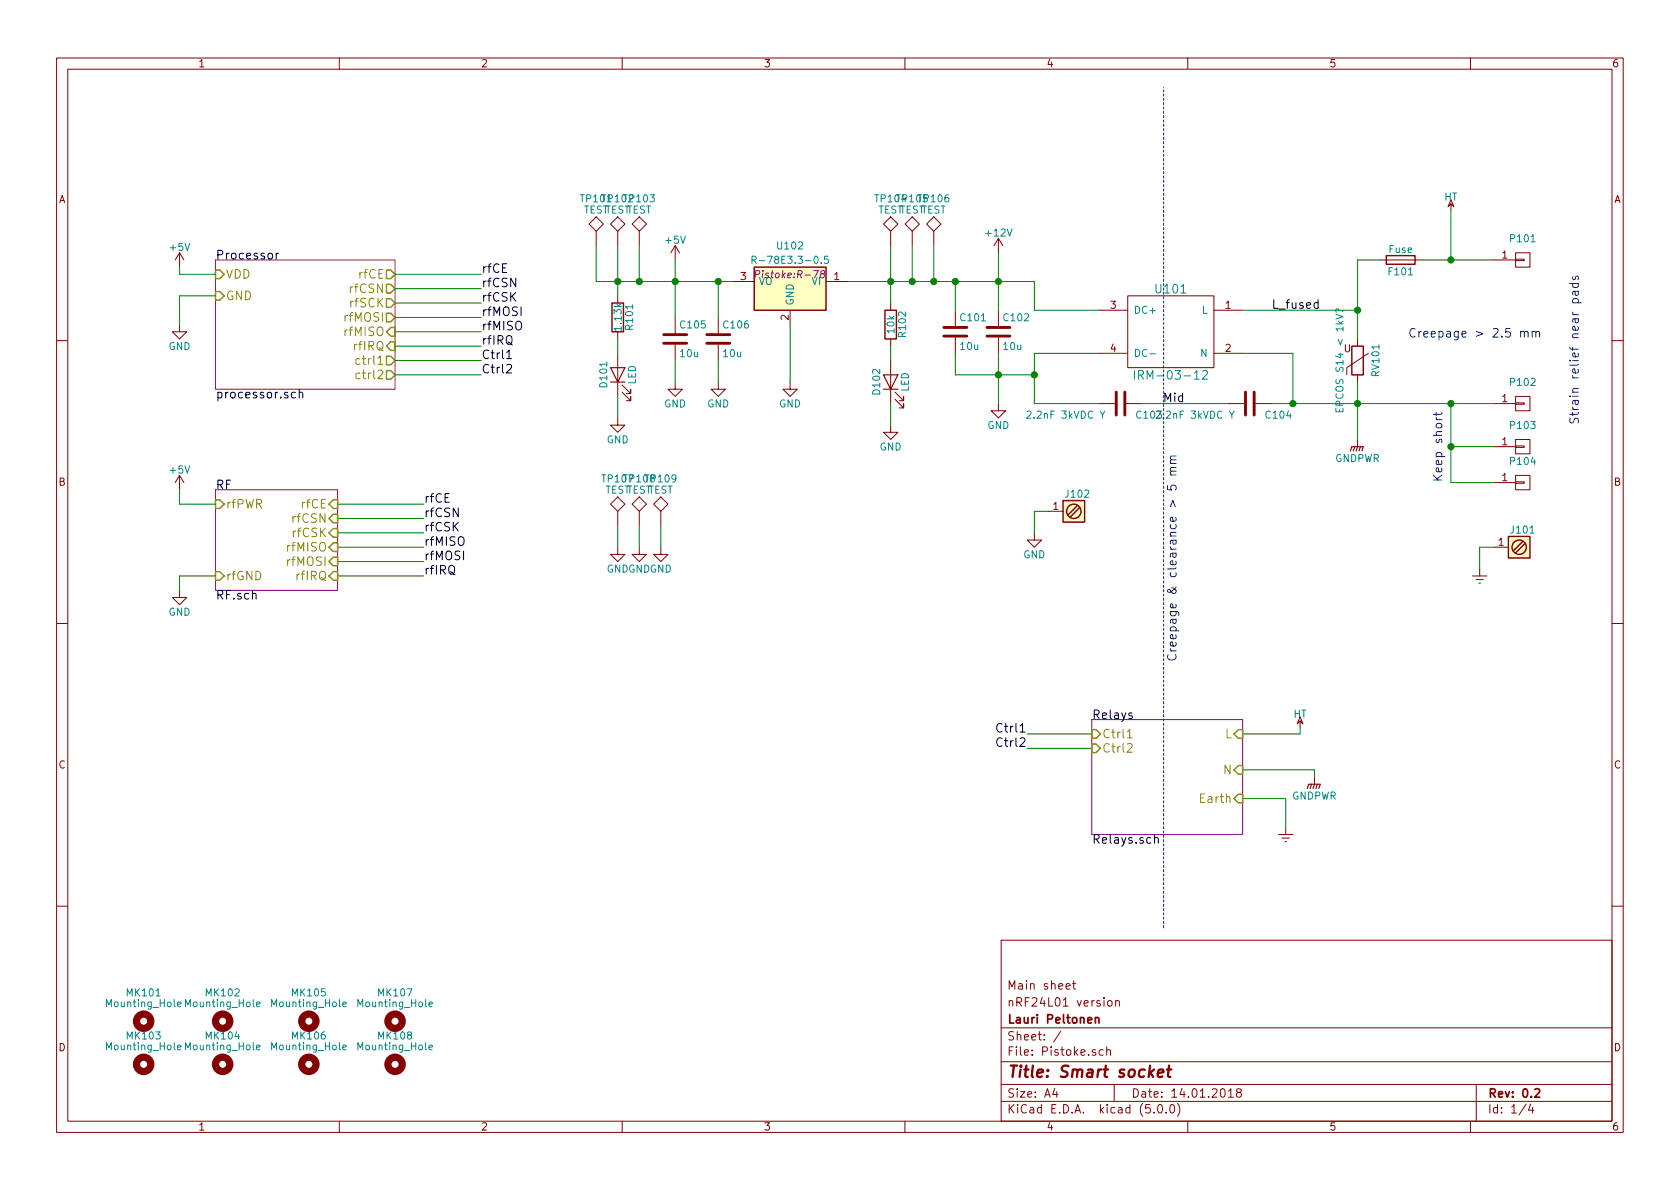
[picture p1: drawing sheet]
EESchema Schematic File Version 4
LIBS:Pistoke-cache
EELAYER 26 0
EELAYER END
$Descr A4 11693 8268
encoding utf-8
Sheet 1 4
Title "Smart socket"
Date "14.01.2018"
Rev "0.2"
Comp "Lauri Peltonen"
Comment1 "nRF24L01 version"
Comment2 "Main sheet"
Comment3 ""
Comment4 ""
$EndDescr
$Comp
L power:Earth #PWR01
U 1 1
P 10300 3950
F 0 "#PWR01" H 10300 3700 50  0001 C CNN
F 1 "Earth" H 10300 3800 50  0001 C CNN
F 2 "" H 10300 3950 50  0000 C CNN
F 3 "" H 10300 3950 50  0000 C CNN
	1    10300 3950
	1    0    0    -1  
$EndComp
$Comp
L power:HT #PWR02
U 1 1
P 10100 1450
F 0 "#PWR02" H 10100 1570 50  0001 C CNN
F 1 "HT" H 10100 1540 50  0000 C CNN
F 2 "" H 10100 1450 50  0000 C CNN
F 3 "" H 10100 1450 50  0000 C CNN
	1    10100 1450
	1    0    0    -1  
$EndComp
$Comp
L Pistoke-rescue:GNDPWR #PWR03
U 1 1
P 9450 3050
F 0 "#PWR03" H 9450 2850 50  0001 C CNN
F 1 "GNDPWR" H 9450 2920 50  0000 C CNN
F 2 "" H 9450 3000 50  0000 C CNN
F 3 "" H 9450 3000 50  0000 C CNN
	1    9450 3050
	1    0    0    -1  
$EndComp
Text Notes 9800 2350 0    60   ~ 0
Creepage > 2.5 mm
Wire Wire Line
	10400 3800 10300 3800
Wire Wire Line
	10300 3800 10300 3950
Text Notes 11000 2950 1    60   ~ 0
Strain relief near pads
$Comp
L power:+5V #PWR04
U 1 1
P 1250 3400
F 0 "#PWR04" H 1250 3250 50  0001 C CNN
F 1 "+5V" H 1250 3540 50  0000 C CNN
F 2 "" H 1250 3400 50  0000 C CNN
F 3 "" H 1250 3400 50  0000 C CNN
	1    1250 3400
	1    0    0    -1  
$EndComp
$Comp
L power:GND #PWR05
U 1 1
P 1250 4100
F 0 "#PWR05" H 1250 3850 50  0001 C CNN
F 1 "GND" H 1250 3950 50  0000 C CNN
F 2 "" H 1250 4100 50  0000 C CNN
F 3 "" H 1250 4100 50  0000 C CNN
	1    1250 4100
	1    0    0    -1  
$EndComp
$Comp
L Pistoke-rescue:PWR_brick U101
U 1 1
P 8150 2300
F 0 "U101" H 8150 2600 60  0000 C CNN
F 1 "IRM-03-12" H 8150 2000 60  0000 C CNN
F 2 "Pistoke:IRM-03" H 8150 2300 60  0001 C CNN
F 3 "" H 8150 2300 60  0001 C CNN
	1    8150 2300
	-1   0    0    -1  
$EndComp
Connection ~ 10100 1800
$Comp
L Device:Varistor RV101
U 1 1
P 9450 2500
F 0 "RV101" V 9575 2500 50  0000 C CNN
F 1 "EPCOS S14 < 1kV?" V 9325 2500 50  0000 C CNN
F 2 "Varistors:RV_Disc_D9_W3.5_P5" V 9380 2500 50  0001 C CNN
F 3 "" H 9450 2500 50  0000 C CNN
	1    9450 2500
	1    0    0    1   
$EndComp
$Comp
L Device:C C103
U 1 1
P 7800 2800
F 0 "C103" V 7850 2900 50  0000 L TNN
F 1 "2.2nF 3kVDC Y" V 7850 2700 50  0000 R TNN
F 2 "Capacitors_THT:C_Disc_D7.5mm_W5.0mm_P7.50mm" H 7838 2650 50  0001 C CNN
F 3 "" H 7800 2800 50  0000 C CNN
F 4 "Vishay 564R30TSD22" H 7800 2800 60  0001 C CNN "Comment"
	1    7800 2800
	0    1    1    0   
$EndComp
Wire Wire Line
	8850 2800 9000 2800
Wire Wire Line
	8550 2800 7950 2800
Wire Wire Line
	7200 2800 7650 2800
$Comp
L power:+5V #PWR06
U 1 1
P 4700 1800
F 0 "#PWR06" H 4700 1650 50  0001 C CNN
F 1 "+5V" H 4700 1940 50  0000 C CNN
F 2 "" H 4700 1800 50  0000 C CNN
F 3 "" H 4700 1800 50  0000 C CNN
	1    4700 1800
	1    0    0    -1  
$EndComp
$Comp
L power:GND #PWR07
U 1 1
P 6950 2800
F 0 "#PWR07" H 6950 2550 50  0001 C CNN
F 1 "GND" H 6950 2650 50  0000 C CNN
F 2 "" H 6950 2800 50  0000 C CNN
F 3 "" H 6950 2800 50  0000 C CNN
	1    6950 2800
	1    0    0    -1  
$EndComp
$Comp
L Device:C C104
U 1 1
P 8700 2800
F 0 "C104" V 8750 2900 50  0000 L TNN
F 1 "2.2nF 3kVDC Y" V 8750 2700 50  0000 R TNN
F 2 "Capacitors_THT:C_Disc_D7.5mm_W5.0mm_P7.50mm" H 8738 2650 50  0001 C CNN
F 3 "" H 8700 2800 50  0000 C CNN
F 4 "Vishay 564R30TSD22" H 8700 2800 60  0001 C CNN "Comment"
	1    8700 2800
	0    1    1    0   
$EndComp
$Comp
L Device:C C102
U 1 1
P 6950 2300
F 0 "C102" H 6975 2400 50  0000 L CNN
F 1 "10u" H 6975 2200 50  0000 L CNN
F 2 "Capacitors_SMD:C_1206_HandSoldering" H 6988 2150 50  0001 C CNN
F 3 "" H 6950 2300 50  0000 C CNN
	1    6950 2300
	1    0    0    -1  
$EndComp
$Comp
L Device:C C101
U 1 1
P 6650 2300
F 0 "C101" H 6675 2400 50  0000 L CNN
F 1 "10u" H 6675 2200 50  0000 L CNN
F 2 "Capacitors_SMD:C_1206_HandSoldering" H 6688 2150 50  0001 C CNN
F 3 "" H 6650 2300 50  0000 C CNN
	1    6650 2300
	1    0    0    -1  
$EndComp
Wire Wire Line
	2350 3800 2950 3800
Wire Wire Line
	2350 3900 2950 3900
Wire Wire Line
	2350 4000 2950 4000
Wire Wire Line
	2350 3700 2950 3700
Wire Wire Line
	2350 3600 2950 3600
Wire Wire Line
	2350 3500 2950 3500
Text Label 2950 3500 0    60   ~ 0
rfCE
Text Label 2950 3600 0    60   ~ 0
rfCSN
Text Label 2950 3700 0    60   ~ 0
rfCSK
Text Label 2950 3900 0    60   ~ 0
rfMOSI
Text Label 2950 3800 0    60   ~ 0
rfMISO
Text Label 2950 4000 0    60   ~ 0
rfIRQ
$Sheet
S 1500 3400 850  700 
U 5A5E58C6
F0 "RF" 60
F1 "RF.sch" 60
F2 "rfCE" I R 2350 3500 60 
F3 "rfCSN" I R 2350 3600 60 
F4 "rfCSK" I R 2350 3700 60 
F5 "rfMOSI" I R 2350 3900 60 
F6 "rfMISO" I R 2350 3800 60 
F7 "rfIRQ" I R 2350 4000 60 
F8 "rfPWR" I L 1500 3500 60 
F9 "rfGND" I L 1500 4000 60 
$EndSheet
Wire Wire Line
	1500 3500 1250 3500
Wire Wire Line
	1250 3500 1250 3400
Wire Wire Line
	1500 4000 1250 4000
Wire Wire Line
	1250 4000 1250 4100
Text Label 7150 5100 2    60   ~ 0
Ctrl1
Text Label 7150 5200 2    60   ~ 0
Ctrl2
Wire Wire Line
	7600 5100 7150 5100
Wire Wire Line
	7150 5200 7600 5200
$Comp
L power:HT #PWR08
U 1 1
P 9050 5050
F 0 "#PWR08" H 9050 5170 50  0001 C CNN
F 1 "HT" H 9050 5140 50  0000 C CNN
F 2 "" H 9050 5050 50  0000 C CNN
F 3 "" H 9050 5050 50  0000 C CNN
	1    9050 5050
	1    0    0    -1  
$EndComp
$Comp
L Pistoke-rescue:GNDPWR #PWR09
U 1 1
P 9150 5400
F 0 "#PWR09" H 9150 5200 50  0001 C CNN
F 1 "GNDPWR" H 9150 5270 50  0000 C CNN
F 2 "" H 9150 5350 50  0000 C CNN
F 3 "" H 9150 5350 50  0000 C CNN
	1    9150 5400
	1    0    0    -1  
$EndComp
$Comp
L power:Earth #PWR010
U 1 1
P 8950 5750
F 0 "#PWR010" H 8950 5500 50  0001 C CNN
F 1 "Earth" H 8950 5600 50  0001 C CNN
F 2 "" H 8950 5750 50  0000 C CNN
F 3 "" H 8950 5750 50  0000 C CNN
	1    8950 5750
	1    0    0    -1  
$EndComp
Wire Wire Line
	8650 5100 9050 5100
Wire Wire Line
	9050 5100 9050 5050
Wire Wire Line
	8650 5350 9150 5350
Wire Wire Line
	9150 5350 9150 5400
Wire Wire Line
	8650 5550 8950 5550
Wire Wire Line
	8950 5550 8950 5750
Text Label 8250 2800 2    60   ~ 0
Mid
Wire Notes Line
	8100 6450 8100 600 
Text Notes 8200 4600 1    60   ~ 0
Creepage & clearance > 5 mm
Wire Wire Line
	6650 2450 6650 2600
Wire Wire Line
	6650 2600 6950 2600
Wire Wire Line
	6950 2450 6950 2600
Connection ~ 6950 2600
Wire Wire Line
	7200 2450 7200 2600
Connection ~ 7200 2600
Wire Wire Line
	7200 2150 7650 2150
Wire Wire Line
	5900 1950 6200 1950
Wire Wire Line
	6950 1750 6950 1950
Connection ~ 6950 1950
Wire Wire Line
	6650 1950 6650 2150
Wire Wire Line
	9900 1800 10100 1800
Wire Wire Line
	10100 1450 10100 1800
Wire Wire Line
	8650 2150 9450 2150
Wire Wire Line
	8650 2450 9000 2450
Wire Wire Line
	9000 2450 9000 2800
Wire Wire Line
	9450 2650 9450 2800
Connection ~ 9000 2800
Connection ~ 9450 2800
Wire Wire Line
	10100 2800 10100 3100
$Comp
L conn:CONN_01X01 P101
U 1 1
P 10600 1800
F 0 "P101" H 10600 1950 50  0000 C CNN
F 1 "CONN_01X01" V 10700 1800 50  0001 C CNN
F 2 "Wire_Pads:SolderWirePad_single_2mmDrill" H 10600 1800 50  0001 C CNN
F 3 "" H 10600 1800 50  0000 C CNN
	1    10600 1800
	1    0    0    -1  
$EndComp
$Comp
L conn:Screw_Terminal_1x01 J101
U 1 1
P 10600 3800
F 0 "J101" H 10600 3950 50  0000 C TNN
F 1 "Screw_Terminal_1x01" V 10450 3800 50  0001 C TNN
F 2 "Mounting_Holes:MountingHole_4.3mm_M4_Pad" H 10600 3675 50  0001 C CNN
F 3 "" H 10600 3700 50  0001 C CNN
	1    10600 3800
	-1   0    0    -1  
$EndComp
Wire Wire Line
	7300 3550 7200 3550
Wire Wire Line
	7200 3550 7200 3700
$Comp
L conn:Screw_Terminal_1x01 J102
U 1 1
P 7500 3550
F 0 "J102" H 7500 3700 50  0000 C TNN
F 1 "Screw_Terminal_1x01" V 7350 3550 50  0001 C TNN
F 2 "Mounting_Holes:MountingHole_4.3mm_M4_Pad" H 7500 3425 50  0001 C CNN
F 3 "" H 7500 3450 50  0001 C CNN
	1    7500 3550
	-1   0    0    -1  
$EndComp
$Comp
L conn:CONN_01X01 P102
U 1 1
P 10600 2800
F 0 "P102" H 10600 2950 50  0000 C CNN
F 1 "CONN_01X01" V 10700 2800 50  0001 C CNN
F 2 "Wire_Pads:SolderWirePad_single_2mmDrill" H 10600 2800 50  0001 C CNN
F 3 "" H 10600 2800 50  0000 C CNN
	1    10600 2800
	1    0    0    -1  
$EndComp
$Comp
L power:GND #PWR011
U 1 1
P 7200 3700
F 0 "#PWR011" H 7200 3450 50  0001 C CNN
F 1 "GND" H 7200 3550 50  0000 C CNN
F 2 "" H 7200 3700 50  0000 C CNN
F 3 "" H 7200 3700 50  0000 C CNN
	1    7200 3700
	1    0    0    -1  
$EndComp
$Comp
L Device:Fuse F101
U 1 1
P 9750 1800
F 0 "F101" V 9830 1800 50  0000 C CNN
F 1 "Fuse" V 9675 1800 50  0000 C CNN
F 2 "Fuse_Holders_and_Fuses:Fuseholder_Fuse_TR5_Littlefuse-No560_No460" V 9680 1800 50  0001 C CNN
F 3 "" H 9750 1800 50  0000 C CNN
	1    9750 1800
	0    1    1    0   
$EndComp
Wire Wire Line
	9450 1800 9600 1800
Wire Wire Line
	10100 3100 10400 3100
Wire Wire Line
	10100 3350 10400 3350
$Comp
L conn:CONN_01X01 P103
U 1 1
P 10600 3100
F 0 "P103" H 10600 3250 50  0000 C CNN
F 1 "CONN_01X01" V 10700 3100 50  0001 C CNN
F 2 "Wire_Pads:SolderWirePad_single_2mmDrill" H 10600 3100 50  0001 C CNN
F 3 "" H 10600 3100 50  0000 C CNN
	1    10600 3100
	1    0    0    -1  
$EndComp
$Comp
L conn:CONN_01X01 P104
U 1 1
P 10600 3350
F 0 "P104" H 10600 3500 50  0000 C CNN
F 1 "CONN_01X01" V 10700 3350 50  0001 C CNN
F 2 "Wire_Pads:SolderWirePad_single_2mmDrill" H 10600 3350 50  0001 C CNN
F 3 "" H 10600 3350 50  0000 C CNN
	1    10600 3350
	1    0    0    -1  
$EndComp
$Sheet
S 1500 1800 1250 900 
U 5A7A5454
F0 "Processor" 60
F1 "processor.sch" 60
F2 "VDD" I L 1500 1900 60 
F3 "GND" I L 1500 2050 60 
F4 "rfCE" O R 2750 1900 60 
F5 "rfCSN" O R 2750 2000 60 
F6 "rfSCK" O R 2750 2100 60 
F7 "rfMOSI" O R 2750 2200 60 
F8 "rfMISO" I R 2750 2300 60 
F9 "ctrl1" O R 2750 2500 60 
F10 "ctrl2" O R 2750 2600 60 
F11 "rfIRQ" I R 2750 2400 60 
$EndSheet
$Sheet
S 7600 5000 1050 800 
U 5A5F513F
F0 "Relays" 60
F1 "Relays.sch" 60
F2 "L" I R 8650 5100 60 
F3 "N" I R 8650 5350 60 
F4 "Earth" I R 8650 5550 60 
F5 "Ctrl1" I L 7600 5100 60 
F6 "Ctrl2" I L 7600 5200 60 
$EndSheet
Wire Wire Line
	2750 2200 3350 2200
Wire Wire Line
	2750 2300 3350 2300
Wire Wire Line
	2750 2400 3350 2400
Wire Wire Line
	2750 2100 3350 2100
Wire Wire Line
	2750 2000 3350 2000
Wire Wire Line
	2750 1900 3350 1900
Text Label 3350 1900 0    60   ~ 0
rfCE
Text Label 3350 2000 0    60   ~ 0
rfCSN
Text Label 3350 2100 0    60   ~ 0
rfCSK
Text Label 3350 2200 0    60   ~ 0
rfMOSI
Text Label 3350 2300 0    60   ~ 0
rfMISO
Text Label 3350 2400 0    60   ~ 0
rfIRQ
Text Label 3350 2500 0    60   ~ 0
Ctrl1
Text Label 3350 2600 0    60   ~ 0
Ctrl2
Wire Wire Line
	2750 2500 3350 2500
Wire Wire Line
	3350 2600 2750 2600
$Comp
L power:+5V #PWR012
U 1 1
P 1250 1850
F 0 "#PWR012" H 1250 1700 50  0001 C CNN
F 1 "+5V" H 1250 1990 50  0000 C CNN
F 2 "" H 1250 1850 50  0000 C CNN
F 3 "" H 1250 1850 50  0000 C CNN
	1    1250 1850
	1    0    0    -1  
$EndComp
Wire Wire Line
	1500 1900 1250 1900
Wire Wire Line
	1250 1900 1250 1850
$Comp
L power:GND #PWR013
U 1 1
P 1250 2250
F 0 "#PWR013" H 1250 2000 50  0001 C CNN
F 1 "GND" H 1250 2100 50  0000 C CNN
F 2 "" H 1250 2250 50  0000 C CNN
F 3 "" H 1250 2250 50  0000 C CNN
	1    1250 2250
	1    0    0    -1  
$EndComp
Wire Wire Line
	1500 2050 1250 2050
Wire Wire Line
	1250 2050 1250 2250
$Comp
L Pistoke-rescue:Mounting_Hole MK101
U 1 1
P 1000 7100
F 0 "MK101" H 1000 7300 50  0000 C CNN
F 1 "Mounting_Hole" H 1000 7225 50  0000 C CNN
F 2 "Mounting_Holes:MountingHole_4.3mm_M4" H 1000 7100 60  0001 C CNN
F 3 "" H 1000 7100 60  0001 C CNN
	1    1000 7100
	1    0    0    -1  
$EndComp
$Comp
L Pistoke-rescue:Mounting_Hole MK103
U 1 1
P 1000 7400
F 0 "MK103" H 1000 7600 50  0000 C CNN
F 1 "Mounting_Hole" H 1000 7525 50  0000 C CNN
F 2 "Mounting_Holes:MountingHole_4.3mm_M4" H 1000 7400 60  0001 C CNN
F 3 "" H 1000 7400 60  0001 C CNN
	1    1000 7400
	1    0    0    -1  
$EndComp
$Comp
L Pistoke-rescue:Mounting_Hole MK102
U 1 1
P 1550 7100
F 0 "MK102" H 1550 7300 50  0000 C CNN
F 1 "Mounting_Hole" H 1550 7225 50  0000 C CNN
F 2 "Mounting_Holes:MountingHole_4.3mm_M4" H 1550 7100 60  0001 C CNN
F 3 "" H 1550 7100 60  0001 C CNN
	1    1550 7100
	1    0    0    -1  
$EndComp
$Comp
L Pistoke-rescue:Mounting_Hole MK104
U 1 1
P 1550 7400
F 0 "MK104" H 1550 7600 50  0000 C CNN
F 1 "Mounting_Hole" H 1550 7525 50  0000 C CNN
F 2 "Mounting_Holes:MountingHole_4.3mm_M4" H 1550 7400 60  0001 C CNN
F 3 "" H 1550 7400 60  0001 C CNN
	1    1550 7400
	1    0    0    -1  
$EndComp
Wire Wire Line
	9450 1800 9450 2150
Connection ~ 9450 2150
Text Label 8850 2150 0    60   ~ 0
L_fused
Connection ~ 10100 2800
Connection ~ 10100 3100
Text Notes 10050 3350 1    60   ~ 0
Keep short
$Comp
L Pistoke-rescue:Mounting_Hole MK105
U 1 1
P 2150 7100
F 0 "MK105" H 2150 7300 50  0000 C CNN
F 1 "Mounting_Hole" H 2150 7225 50  0000 C CNN
F 2 "Mounting_Holes:MountingHole_4.3mm_M4" H 2150 7100 60  0001 C CNN
F 3 "" H 2150 7100 60  0001 C CNN
	1    2150 7100
	1    0    0    -1  
$EndComp
$Comp
L Pistoke-rescue:Mounting_Hole MK106
U 1 1
P 2150 7400
F 0 "MK106" H 2150 7600 50  0000 C CNN
F 1 "Mounting_Hole" H 2150 7525 50  0000 C CNN
F 2 "Mounting_Holes:MountingHole_4.3mm_M4" H 2150 7400 60  0001 C CNN
F 3 "" H 2150 7400 60  0001 C CNN
	1    2150 7400
	1    0    0    -1  
$EndComp
$Comp
L Pistoke-rescue:Mounting_Hole MK107
U 1 1
P 2750 7100
F 0 "MK107" H 2750 7300 50  0000 C CNN
F 1 "Mounting_Hole" H 2750 7225 50  0000 C CNN
F 2 "Mounting_Holes:MountingHole_4.3mm_M4" H 2750 7100 60  0001 C CNN
F 3 "" H 2750 7100 60  0001 C CNN
	1    2750 7100
	1    0    0    -1  
$EndComp
$Comp
L regul:SPX2920U-3.3 U102
U 1 1
P 5500 2000
F 0 "U102" H 5500 2300 50  0000 C CNN
F 1 "R-78E3.3-0.5" H 5500 2200 50  0000 C CNN
F 2 "Pistoke:R-78" H 5500 2100 50  0000 C CIN
F 3 "" H 5500 2000 50  0000 C CNN
	1    5500 2000
	-1   0    0    -1  
$EndComp
Connection ~ 6650 1950
Wire Wire Line
	4700 1800 4700 1950
$Comp
L power:+12V #PWR014
U 1 1
P 6950 1750
F 0 "#PWR014" H 6950 1600 50  0001 C CNN
F 1 "+12V" H 6950 1890 50  0000 C CNN
F 2 "" H 6950 1750 50  0000 C CNN
F 3 "" H 6950 1750 50  0000 C CNN
	1    6950 1750
	1    0    0    -1  
$EndComp
$Comp
L Device:C C106
U 1 1
P 5000 2350
F 0 "C106" H 5025 2450 50  0000 L CNN
F 1 "10u" H 5025 2250 50  0000 L CNN
F 2 "Capacitors_SMD:C_1206_HandSoldering" H 5038 2200 50  0001 C CNN
F 3 "" H 5000 2350 50  0000 C CNN
	1    5000 2350
	1    0    0    -1  
$EndComp
$Comp
L Device:C C105
U 1 1
P 4700 2350
F 0 "C105" H 4725 2450 50  0000 L CNN
F 1 "10u" H 4725 2250 50  0000 L CNN
F 2 "Capacitors_SMD:C_1206_HandSoldering" H 4738 2200 50  0001 C CNN
F 3 "" H 4700 2350 50  0000 C CNN
	1    4700 2350
	1    0    0    -1  
$EndComp
$Comp
L power:GND #PWR015
U 1 1
P 4700 2650
F 0 "#PWR015" H 4700 2400 50  0001 C CNN
F 1 "GND" H 4700 2500 50  0000 C CNN
F 2 "" H 4700 2650 50  0000 C CNN
F 3 "" H 4700 2650 50  0000 C CNN
	1    4700 2650
	1    0    0    -1  
$EndComp
$Comp
L power:GND #PWR016
U 1 1
P 5000 2650
F 0 "#PWR016" H 5000 2400 50  0001 C CNN
F 1 "GND" H 5000 2500 50  0000 C CNN
F 2 "" H 5000 2650 50  0000 C CNN
F 3 "" H 5000 2650 50  0000 C CNN
	1    5000 2650
	1    0    0    -1  
$EndComp
Connection ~ 4700 1950
Wire Wire Line
	4700 2500 4700 2650
Wire Wire Line
	5000 2650 5000 2500
Wire Wire Line
	5000 1950 5000 2200
Connection ~ 5000 1950
$Comp
L power:GND #PWR017
U 1 1
P 5500 2650
F 0 "#PWR017" H 5500 2400 50  0001 C CNN
F 1 "GND" H 5500 2500 50  0000 C CNN
F 2 "" H 5500 2650 50  0000 C CNN
F 3 "" H 5500 2650 50  0000 C CNN
	1    5500 2650
	1    0    0    -1  
$EndComp
Wire Wire Line
	5500 2250 5500 2650
Wire Wire Line
	4150 1950 4300 1950
$Comp
L Device:R R102
U 1 1
P 6200 2250
F 0 "R102" V 6280 2250 50  0000 C CNN
F 1 "10k" V 6200 2250 50  0000 C CNN
F 2 "Resistors_SMD:R_0805_HandSoldering" V 6130 2250 50  0001 C CNN
F 3 "" H 6200 2250 50  0000 C CNN
	1    6200 2250
	1    0    0    -1  
$EndComp
$Comp
L Device:LED D102
U 1 1
P 6200 2650
F 0 "D102" H 6200 2750 50  0000 C CNN
F 1 "LED" H 6200 2550 50  0000 C CNN
F 2 "LEDs:LED_PLCC-2" H 6200 2650 50  0001 C CNN
F 3 "" H 6200 2650 50  0000 C CNN
	1    6200 2650
	0    -1   -1   0   
$EndComp
$Comp
L power:GND #PWR018
U 1 1
P 6200 2950
F 0 "#PWR018" H 6200 2700 50  0001 C CNN
F 1 "GND" H 6200 2800 50  0000 C CNN
F 2 "" H 6200 2950 50  0000 C CNN
F 3 "" H 6200 2950 50  0000 C CNN
	1    6200 2950
	1    0    0    -1  
$EndComp
Wire Wire Line
	6200 1700 6200 1950
Connection ~ 6200 1950
Wire Wire Line
	6200 2400 6200 2500
Wire Wire Line
	6200 2800 6200 2950
$Comp
L Device:R R101
U 1 1
P 4300 2200
F 0 "R101" V 4380 2200 50  0000 C CNN
F 1 "1.13k" V 4300 2200 50  0000 C CNN
F 2 "Resistors_SMD:R_0805_HandSoldering" V 4230 2200 50  0001 C CNN
F 3 "" H 4300 2200 50  0000 C CNN
	1    4300 2200
	1    0    0    -1  
$EndComp
$Comp
L Device:LED D101
U 1 1
P 4300 2600
F 0 "D101" H 4300 2700 50  0000 C CNN
F 1 "LED" H 4300 2500 50  0000 C CNN
F 2 "LEDs:LED_PLCC-2" H 4300 2600 50  0001 C CNN
F 3 "" H 4300 2600 50  0000 C CNN
	1    4300 2600
	0    -1   -1   0   
$EndComp
$Comp
L power:GND #PWR019
U 1 1
P 4300 2900
F 0 "#PWR019" H 4300 2650 50  0001 C CNN
F 1 "GND" H 4300 2750 50  0000 C CNN
F 2 "" H 4300 2900 50  0000 C CNN
F 3 "" H 4300 2900 50  0000 C CNN
	1    4300 2900
	1    0    0    -1  
$EndComp
Wire Wire Line
	4300 2350 4300 2450
Wire Wire Line
	4300 2750 4300 2900
Wire Wire Line
	4300 1700 4300 1950
$Comp
L Pistoke-rescue:TEST TP104
U 1 1
P 6200 1700
F 0 "TP104" H 6200 2000 50  0000 C BNN
F 1 "TEST" H 6200 1950 50  0000 C CNN
F 2 "Measurement_Points:Measurement_Point_Round-SMD-Pad_Small" H 6200 1700 50  0001 C CNN
F 3 "" H 6200 1700 50  0000 C CNN
	1    6200 1700
	1    0    0    -1  
$EndComp
$Comp
L Pistoke-rescue:TEST TP105
U 1 1
P 6350 1700
F 0 "TP105" H 6350 2000 50  0000 C BNN
F 1 "TEST" H 6350 1950 50  0000 C CNN
F 2 "Measurement_Points:Measurement_Point_Round-SMD-Pad_Small" H 6350 1700 50  0001 C CNN
F 3 "" H 6350 1700 50  0000 C CNN
	1    6350 1700
	1    0    0    -1  
$EndComp
$Comp
L Pistoke-rescue:TEST TP106
U 1 1
P 6500 1700
F 0 "TP106" H 6500 2000 50  0000 C BNN
F 1 "TEST" H 6500 1950 50  0000 C CNN
F 2 "Measurement_Points:Measurement_Point_Round-SMD-Pad_Small" H 6500 1700 50  0001 C CNN
F 3 "" H 6500 1700 50  0000 C CNN
	1    6500 1700
	1    0    0    -1  
$EndComp
$Comp
L Pistoke-rescue:TEST TP101
U 1 1
P 4150 1700
F 0 "TP101" H 4150 2000 50  0000 C BNN
F 1 "TEST" H 4150 1950 50  0000 C CNN
F 2 "Measurement_Points:Measurement_Point_Round-SMD-Pad_Small" H 4150 1700 50  0001 C CNN
F 3 "" H 4150 1700 50  0000 C CNN
	1    4150 1700
	1    0    0    -1  
$EndComp
$Comp
L Pistoke-rescue:TEST TP102
U 1 1
P 4300 1700
F 0 "TP102" H 4300 2000 50  0000 C BNN
F 1 "TEST" H 4300 1950 50  0000 C CNN
F 2 "Measurement_Points:Measurement_Point_Round-SMD-Pad_Small" H 4300 1700 50  0001 C CNN
F 3 "" H 4300 1700 50  0000 C CNN
	1    4300 1700
	1    0    0    -1  
$EndComp
$Comp
L Pistoke-rescue:TEST TP103
U 1 1
P 4450 1700
F 0 "TP103" H 4450 2000 50  0000 C BNN
F 1 "TEST" H 4450 1950 50  0000 C CNN
F 2 "Measurement_Points:Measurement_Point_Round-SMD-Pad_Small" H 4450 1700 50  0001 C CNN
F 3 "" H 4450 1700 50  0000 C CNN
	1    4450 1700
	1    0    0    -1  
$EndComp
Wire Wire Line
	4150 1700 4150 1950
Connection ~ 4300 1950
Wire Wire Line
	4450 1700 4450 1950
Connection ~ 4450 1950
Wire Wire Line
	6350 1700 6350 1950
Connection ~ 6350 1950
Wire Wire Line
	6500 1700 6500 1950
Connection ~ 6500 1950
$Comp
L power:GND #PWR020
U 1 1
P 4450 3800
F 0 "#PWR020" H 4450 3550 50  0001 C CNN
F 1 "GND" H 4450 3650 50  0000 C CNN
F 2 "" H 4450 3800 50  0000 C CNN
F 3 "" H 4450 3800 50  0000 C CNN
	1    4450 3800
	1    0    0    -1  
$EndComp
$Comp
L Pistoke-rescue:TEST TP107
U 1 1
P 4300 3650
F 0 "TP107" H 4300 3950 50  0000 C BNN
F 1 "TEST" H 4300 3900 50  0000 C CNN
F 2 "Measurement_Points:Measurement_Point_Round-SMD-Pad_Small" H 4300 3650 50  0001 C CNN
F 3 "" H 4300 3650 50  0000 C CNN
	1    4300 3650
	1    0    0    -1  
$EndComp
$Comp
L Pistoke-rescue:TEST TP108
U 1 1
P 4450 3650
F 0 "TP108" H 4450 3950 50  0000 C BNN
F 1 "TEST" H 4450 3900 50  0000 C CNN
F 2 "Measurement_Points:Measurement_Point_Round-SMD-Pad_Small" H 4450 3650 50  0001 C CNN
F 3 "" H 4450 3650 50  0000 C CNN
	1    4450 3650
	1    0    0    -1  
$EndComp
$Comp
L Pistoke-rescue:TEST TP109
U 1 1
P 4600 3650
F 0 "TP109" H 4600 3950 50  0000 C BNN
F 1 "TEST" H 4600 3900 50  0000 C CNN
F 2 "Measurement_Points:Measurement_Point_Round-SMD-Pad_Small" H 4600 3650 50  0001 C CNN
F 3 "" H 4600 3650 50  0000 C CNN
	1    4600 3650
	1    0    0    -1  
$EndComp
$Comp
L power:GND #PWR021
U 1 1
P 4600 3800
F 0 "#PWR021" H 4600 3550 50  0001 C CNN
F 1 "GND" H 4600 3650 50  0000 C CNN
F 2 "" H 4600 3800 50  0000 C CNN
F 3 "" H 4600 3800 50  0000 C CNN
	1    4600 3800
	1    0    0    -1  
$EndComp
$Comp
L power:GND #PWR022
U 1 1
P 4300 3800
F 0 "#PWR022" H 4300 3550 50  0001 C CNN
F 1 "GND" H 4300 3650 50  0000 C CNN
F 2 "" H 4300 3800 50  0000 C CNN
F 3 "" H 4300 3800 50  0000 C CNN
	1    4300 3800
	1    0    0    -1  
$EndComp
Wire Wire Line
	4300 3650 4300 3800
Wire Wire Line
	4450 3650 4450 3800
Wire Wire Line
	4600 3650 4600 3800
Wire Wire Line
	7200 1950 7200 2150
$Comp
L Pistoke-rescue:Mounting_Hole MK108
U 1 1
P 2750 7400
F 0 "MK108" H 2750 7600 50  0000 C CNN
F 1 "Mounting_Hole" H 2750 7525 50  0000 C CNN
F 2 "Mounting_Holes:MountingHole_4.3mm_M4" H 2750 7400 60  0001 C CNN
F 3 "" H 2750 7400 60  0001 C CNN
	1    2750 7400
	1    0    0    -1  
$EndComp
Wire Wire Line
	10100 1800 10400 1800
Wire Wire Line
	6950 2600 7200 2600
Wire Wire Line
	6950 2600 6950 2800
Wire Wire Line
	7200 2600 7200 2800
Wire Wire Line
	6950 1950 7200 1950
Wire Wire Line
	6950 1950 6950 2150
Wire Wire Line
	9000 2800 9450 2800
Wire Wire Line
	9450 2800 9450 3050
Wire Wire Line
	9450 2800 10100 2800
Wire Wire Line
	9450 2150 9450 2350
Wire Wire Line
	10100 2800 10400 2800
Wire Wire Line
	10100 3100 10100 3350
Wire Wire Line
	6650 1950 6950 1950
Wire Wire Line
	4700 1950 4700 2200
Wire Wire Line
	4700 1950 5000 1950
Wire Wire Line
	5000 1950 5100 1950
Wire Wire Line
	6200 1950 6350 1950
Wire Wire Line
	6200 1950 6200 2100
Wire Wire Line
	4300 1950 4450 1950
Wire Wire Line
	4300 1950 4300 2050
Wire Wire Line
	4450 1950 4700 1950
Wire Wire Line
	6350 1950 6500 1950
Wire Wire Line
	6500 1950 6650 1950
Wire Wire Line
	7200 2450 7650 2450
$EndSCHEMATC
